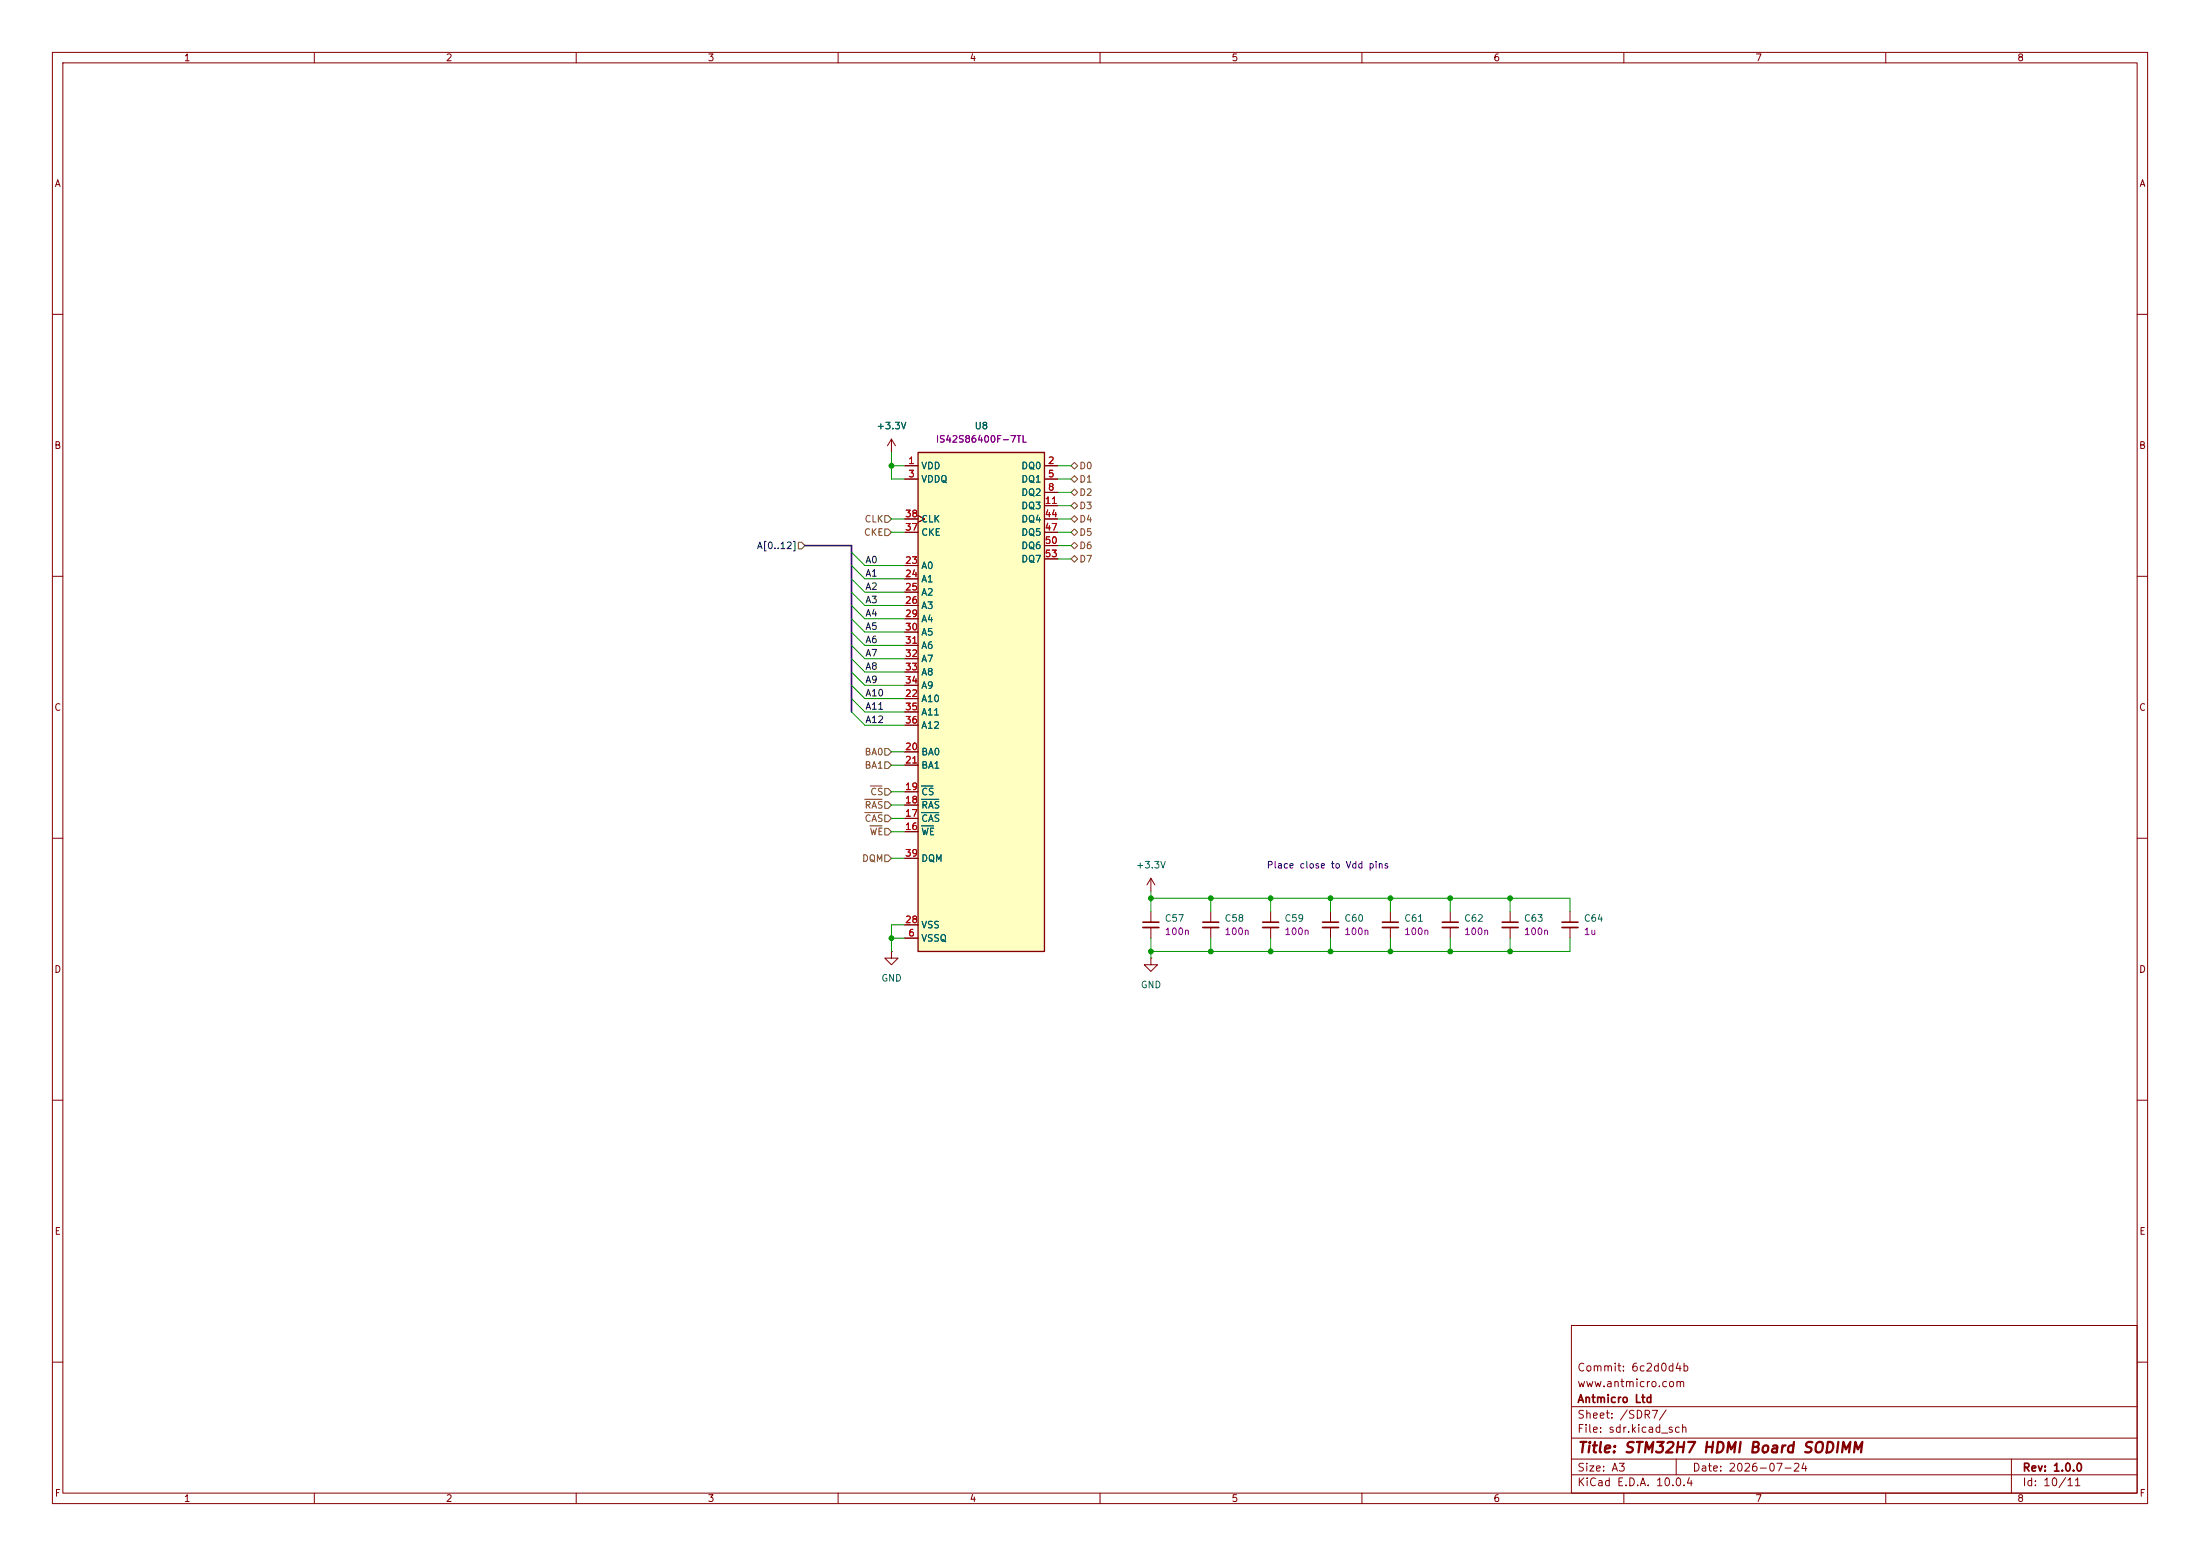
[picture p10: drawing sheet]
<svg xmlns="http://www.w3.org/2000/svg" width="420mm" height="297mm" viewBox="0 0 420 297" stroke-linecap="round" stroke-linejoin="round" font-family="sans-serif">
<path d="M0 0h420v297h-420z" fill="#fff" stroke="#fff" stroke-width=".19"/>
<g fill="none" stroke="#840000" stroke-width=".19">
<path d="M10 10h400v277h-400zM12 12h396v273h-396zM60 10v2M110 10v2M160 10v2M210 10v2M260 10v2M310 10v2M360 10v2M10 60h2M408 60h2M10 110h2"/>
<path d="M408 110h2M10 160h2M408 160h2M219.7 182.9v1.3h1.3l-1.3 1.2-1.3-1.2h1.3M219.7 182.9h.1M10 210h2M408 210h2M300 253h108v32h-108zM10 260h2M300 278.5h108M300 274.5h108M300 268.5h108"/>
<path d="M320 278.5v3M384 278.5v6.5M408 260h2M60 285v2M110 285v2M160 285v2M210 285v2M260 285v2M300 281.5h108M310 285v2M360 285v2"/>
</g>
<path d="M175.3 86.4h24.1v95.2h-24.1z" fill="#ffffc2"/>
<path d="M175.3 86.4h24.1v95.2h-24.1z" fill="none" stroke="#840000" stroke-width=".25"/>
<g fill="none" stroke="#840000" stroke-width=".19">
<path d="M170.2 83.8l-.8 1.3M170.2 83.8l.7 1.3M170.2 83.8v2.6M172.7 88.9h2.6M172.7 91.4h2.6M172.7 99.1h2.6M175.3 98.4l1.2 .7-1.2 .6M199.4 88.9h2.5M199.4 91.4h2.5M199.4 94h2.5M199.4 96.5h2.5M199.4 99.1h2.5"/>
<path d="M172.7 108h2.6M172.7 110.5h2.6M172.7 113h2.6M172.7 115.6h2.6M172.7 118.1h2.6M172.7 101.6h2.6M199.4 101.6h2.5M199.4 104.1h2.5M199.4 106.7h2.5M172.7 133.4h2.6M172.7 120.7h2.6M172.7 123.2h2.6"/>
<path d="M172.7 125.7h2.6M172.7 128.3h2.6M172.7 130.8h2.6M172.7 135.9h2.6M172.7 138.4h2.6M172.7 158.8h2.6M172.7 156.2h2.6M172.7 153.7h2.6M172.7 151.1h2.6M172.7 143.5h2.6M172.7 146.1h2.6M172.7 179.1h2.6"/>
<path d="M172.7 176.5h2.6M172.7 163.8h2.6M219.7 167.6l-.8 1.3M219.7 167.6l.8 1.3M219.7 167.6v2.6M219.7 174v2M219.7 177v2.1M231.1 174v2M231.1 177v2.1M242.6 174v2M242.6 177v2.1M254 174v2"/>
<path d="M254 177v2.1M265.4 174v2M265.4 177v2.1M276.9 174v2M276.9 177v2.1M288.3 174v2M288.3 177v2.1M299.7 174v2M299.7 177v2.1M170.2 181.6v1.3h1.2l-1.2 1.3-1.3-1.3h1.3M170.2 181.6h.1"/>
</g>
<path d="M175.9 157.6h2.3M175.9 155.1h3.3M175.9 152.6h3.3M175.9 150h2.2" fill="none" stroke="#006464" stroke-width=".19"/>
<path d="M218.2 176h3M229.6 176h3.1M241 176h3.1M252.5 176h3M263.9 176h3.1M275.3 176h3.1M286.8 176h3M298.2 176h3" fill="none" stroke="#840000" stroke-width=".3"/>
<path d="M218.2 177h3M229.6 177h3.1M241 177h3.1M252.5 177h3M263.9 177h3.1M275.3 177h3.1M286.8 177h3M298.2 177h3" fill="none" stroke="#840000" stroke-width=".33"/>
<g fill="none" stroke="#725600" stroke-width=".19">
<path d="M168.9 98.4h.6l.7 .7-.7 .6h-.6zM204.5 94l.6-.7 .6 .7-.6 .6zM204.5 91.4l.6-.6 .6 .6-.6 .7zM204.5 96.5l.6-.6 .6 .6-.6 .7zM204.5 99.1l.6-.7 .6 .7-.6 .6zM204.5 88.9l.6-.6 .6 .6-.6 .6zM152.4 103.5h.6l.7 .6-.7 .7h-.6zM168.9 101h.6l.7 .6-.7 .6h-.6zM204.5 106.7l.6-.7 .6 .7-.6 .6zM204.5 104.1l.6-.6 .6 .6-.6 .7zM204.5 101.6l.6-.6 .6 .6-.6 .6zM165.1 155.1h3.3"/>
<path d="M165.1 152.6h3.3M166 157.6h2.4M166.2 150h2.2M168.9 155.6h.6l.7 .6-.7 .6h-.6zM168.9 153h.6l.7 .7-.7 .6h-.6zM168.9 150.5h.6l.7 .6-.7 .7h-.6zM168.9 145.4h.6l.7 .7-.7 .6h-.6zM168.9 142.9h.6l.7 .6-.7 .6h-.6zM168.9 158.1h.6l.7 .7-.7 .6h-.6zM168.9 163.2h.6l.7 .6-.7 .7h-.6z"/>
</g>
<path d="M153.7 104.1h8.9v31.8" fill="none" stroke="#000084" stroke-width=".3"/>
<g fill="none" stroke="#009600" stroke-width=".19">
<path d="M170.2 86.4v5h2.5M170.2 99.1h2.5M170.2 88.9h2.5M201.9 99.1h2.6M201.9 88.9h2.6M201.9 94h2.6M201.9 96.5h2.6M201.9 91.4h2.6M162.6 118.1l2.5 2.6h7.6M162.6 115.6l2.5 2.5h7.6M162.6 110.5l2.5 2.5h7.6M162.6 113l2.5 2.6h7.6"/>
<path d="M162.6 108l2.5 2.5h7.6M162.6 105.4l2.5 2.6h7.6M170.2 101.6h2.5M201.9 101.6h2.6M201.9 104.1h2.6M201.9 106.7h2.6M162.6 123.2l2.5 2.5h7.6M162.6 128.3l2.5 2.5h7.6M162.6 120.7l2.5 2.5h7.6M162.6 125.7l2.5 2.6h7.6M162.6 135.9l2.5 2.5h7.6M162.6 133.4l2.5 2.5h7.6"/>
<path d="M162.6 130.8l2.5 2.6h7.6M170.2 146.1h2.5M170.2 153.7h2.5M170.2 151.1h2.5M170.2 143.5h2.5M170.2 158.8h2.5M170.2 156.2h2.5M170.2 163.8h2.5M170.2 179.1h2.5M172.7 176.5h-2.5v5.1M219.7 170.2v3.8M219.7 179.1v3.8"/>
<path d="M219.7 171.5h80v2.5M231.1 171.5v2.5M231.1 179.1v2.5M242.6 171.5v2.5M242.6 179.1v2.5M254 171.5v2.5M254 179.1v2.5M265.4 171.5v2.5M265.4 179.1v2.5M276.9 171.5v2.5M276.9 179.1v2.5M288.3 171.5v2.5"/>
<path d="M288.3 179.1v2.5M299.7 179.1v2.5h-80"/>
</g>
<g fill="#009600" stroke="#009600" stroke-width=".19">
<circle cx="265.4" cy="171.5" r=".46"/>
<circle cx="254" cy="171.5" r=".46"/>
<circle cx="242.6" cy="171.5" r=".46"/>
<circle cx="265.4" cy="181.6" r=".46"/>
<circle cx="254" cy="181.6" r=".46"/>
<circle cx="288.3" cy="171.5" r=".46"/>
<circle cx="276.9" cy="171.5" r=".46"/>
<circle cx="288.3" cy="181.6" r=".46"/>
<circle cx="276.9" cy="181.6" r=".46"/>
<circle cx="242.6" cy="181.6" r=".46"/>
<circle cx="231.1" cy="181.6" r=".46"/>
<circle cx="170.2" cy="88.9" r=".46"/>
<circle cx="219.7" cy="181.6" r=".46"/>
<circle cx="231.1" cy="171.5" r=".46"/>
<circle cx="219.7" cy="171.5" r=".46"/>
<circle cx="170.2" cy="179.1" r=".46"/>
</g>
<text font-size="2" fill="#840000" x="301" y="277.8">Title: STM32H7 HDMI Board SODIMM</text>
<g font-size="1.5" fill="#840000">
<text x="301" y="262.1">Commit: 6c2d0d4b</text>
<text x="301" y="268.1">Antmicro Ltd</text>
<text x="301" y="265.1">www.antmicro.com</text>
<text x="301" y="273.8">File: sdr.kicad_sch</text>
<text x="301" y="271.1">Sheet: /SDR7/</text>
<text x="301" y="281.2">Size: A3</text>
<text x="323" y="281.2">Date: 2026-07-24</text>
<text x="386" y="281.2">Rev: 1.0.0</text>
<text x="301" y="284">KiCad E.D.A. 10.0.4</text>
<text x="386" y="284">Id: 10/11</text>
</g>
<g font-size="1.3" fill="#840000">
<text x="35" y="12">1</text>
<text x="85" y="12">2</text>
<text x="135" y="12">3</text>
<text x="185" y="12">4</text>
<text x="235" y="12">5</text>
<text x="285" y="12">6</text>
<text x="335" y="12">7</text>
<text x="385" y="12">8</text>
<text x="10.3" y="36">A</text>
<text x="408.3" y="36">A</text>
<text x="10.3" y="86">B</text>
<text x="408.2" y="86">B</text>
<text x="10.3" y="136">C</text>
<text x="408.2" y="136">C</text>
<text x="10.3" y="186">D</text>
<text x="408.2" y="186">D</text>
<text x="10.3" y="236">E</text>
<text x="408.3" y="236">E</text>
<text x="10.3" y="286">F</text>
<text x="35" y="287">1</text>
<text x="85" y="287">2</text>
<text x="135" y="287">3</text>
<text x="185" y="287">4</text>
<text x="235" y="287">5</text>
<text x="285" y="287">6</text>
<text x="335" y="287">7</text>
<text x="385" y="287">8</text>
<text x="408.3" y="286">F</text>
</g>
<g font-size="1.3" fill="#006464">
<text x="167.2" y="82.3">+3.3V</text>
<text x="186" y="82.3">U8</text>
<text x="175.8" y="89.9">VDD</text>
<text x="194.9" y="89.9">DQ0</text>
<text x="175.8" y="92.4">VDDQ</text>
<text x="194.9" y="92.4">DQ1</text>
<text x="194.9" y="95">DQ2</text>
<text x="175.8" y="100">CLK</text>
<text x="194.9" y="97.5">DQ3</text>
<text x="194.9" y="100">DQ4</text>
<text x="175.8" y="102.6">CKE</text>
<text x="194.9" y="102.6">DQ5</text>
<text x="194.9" y="105.1">DQ6</text>
<text x="194.9" y="107.7">DQ7</text>
<text x="175.8" y="108.9">A0</text>
<text x="175.8" y="111.5">A1</text>
<text x="175.8" y="114">A2</text>
<text x="175.8" y="116.5">A3</text>
<text x="175.8" y="119.1">A4</text>
<text x="175.8" y="121.6">A5</text>
<text x="175.8" y="124.2">A6</text>
<text x="175.8" y="126.7">A7</text>
<text x="175.8" y="129.2">A8</text>
<text x="175.8" y="131.8">A9</text>
<text x="175.8" y="134.3">A10</text>
<text x="175.8" y="136.9">A11</text>
<text x="175.8" y="139.4">A12</text>
<text x="175.8" y="144.5">BA0</text>
<text x="175.8" y="147">BA1</text>
<text x="175.8" y="154.6">RAS</text>
<text x="175.8" y="152.1">CS</text>
<text x="175.8" y="159.7">WE</text>
<text x="175.8" y="157.2">CAS</text>
<text x="175.8" y="164.8">DQM</text>
<text x="216.8" y="166.1">+3.3V</text>
<text x="175.8" y="177.5">VSS</text>
<text x="222.2" y="176.2">C57</text>
<text x="233.7" y="176.2">C58</text>
<text x="245.1" y="176.2">C59</text>
<text x="256.5" y="176.2">C60</text>
<text x="268" y="176.2">C61</text>
<text x="279.4" y="176.2">C62</text>
<text x="290.8" y="176.2">C63</text>
<text x="302.3" y="176.2">C64</text>
<text x="175.8" y="180">VSSQ</text>
<text x="168.1" y="187.7">GND</text>
<text x="217.7" y="188.9">GND</text>
</g>
<g font-size="1.3" fill="#a90000">
<text x="173.3" y="88.9">1</text>
<text x="200" y="88.9">2</text>
<text x="173.3" y="91.4">3</text>
<text x="200" y="91.4">5</text>
<text x="200" y="94">8</text>
<text x="172.7" y="101.6">37</text>
<text x="172.7" y="99">38</text>
<text x="199.3" y="96.5">11</text>
<text x="199.3" y="99">44</text>
<text x="199.3" y="101.6">47</text>
<text x="172.7" y="107.9">23</text>
<text x="199.3" y="104.1">50</text>
<text x="199.3" y="106.7">53</text>
<text x="172.7" y="110.5">24</text>
<text x="172.7" y="113">25</text>
<text x="172.7" y="115.5">26</text>
<text x="172.7" y="118.1">29</text>
<text x="172.7" y="120.6">30</text>
<text x="172.7" y="123.2">31</text>
<text x="172.7" y="125.7">32</text>
<text x="172.7" y="128.2">33</text>
<text x="172.7" y="130.8">34</text>
<text x="172.7" y="133.3">22</text>
<text x="172.7" y="135.9">35</text>
<text x="172.7" y="143.5">20</text>
<text x="172.7" y="138.4">36</text>
<text x="172.7" y="146">21</text>
<text x="172.7" y="153.6">18</text>
<text x="172.7" y="151.1">19</text>
<text x="172.7" y="158.7">16</text>
<text x="172.7" y="156.2">17</text>
<text x="172.7" y="163.8">39</text>
<text x="172.7" y="176.5">28</text>
<text x="173.3" y="179">6</text>
</g>
<g font-size="1.3" fill="#840084">
<text x="178.5" y="84.8">IS42S86400F-7TL</text>
<text x="222.2" y="178.8">100n</text>
<text x="233.7" y="178.8">100n</text>
<text x="245.1" y="178.8">100n</text>
<text x="256.5" y="178.8">100n</text>
<text x="268" y="178.8">100n</text>
<text x="279.4" y="178.8">100n</text>
<text x="290.8" y="178.8">100n</text>
<text x="302.3" y="178.8">1u</text>
</g>
<g font-size="1.3" fill="#725600">
<text x="205.9" y="89.9">D0</text>
<text x="205.9" y="95">D2</text>
<text x="205.9" y="92.4">D1</text>
<text x="164.9" y="100">CLK</text>
<text x="205.9" y="97.5">D3</text>
<text x="205.9" y="100">D4</text>
<text x="164.8" y="102.6">CKE</text>
<text x="205.9" y="107.7">D7</text>
<text x="205.9" y="105.1">D6</text>
<text x="205.9" y="102.6">D5</text>
<text x="164.9" y="147">BA1</text>
<text x="164.9" y="144.5">BA0</text>
<text x="164.9" y="154.6">RAS</text>
<text x="166" y="152.1">CS</text>
<text x="164.9" y="157.2">CAS</text>
<text x="165.9" y="159.7">WE</text>
<text x="164.5" y="164.8">DQM</text>
</g>
<text font-size="1.3" fill="#000084" x="144.4" y="105.1">A[0..12]</text>
<g font-size="1.3" fill="#0f0f0f">
<text x="165.1" y="107.8">A0</text>
<text x="165.1" y="110.4">A1</text>
<text x="165.1" y="112.9">A2</text>
<text x="165.1" y="115.4">A3</text>
<text x="165.1" y="118">A4</text>
<text x="165.1" y="125.6">A7</text>
<text x="165.1" y="123.1">A6</text>
<text x="165.1" y="120.5">A5</text>
<text x="165.1" y="130.7">A9</text>
<text x="165.1" y="128.1">A8</text>
<text x="165.1" y="135.8">A11</text>
<text x="165.1" y="133.2">A10</text>
<text x="165.1" y="138.3">A12</text>
</g>
<text font-size="1.3" fill="#0000c2" x="241.7" y="166.1">Place close to Vdd pins</text>
</svg>
